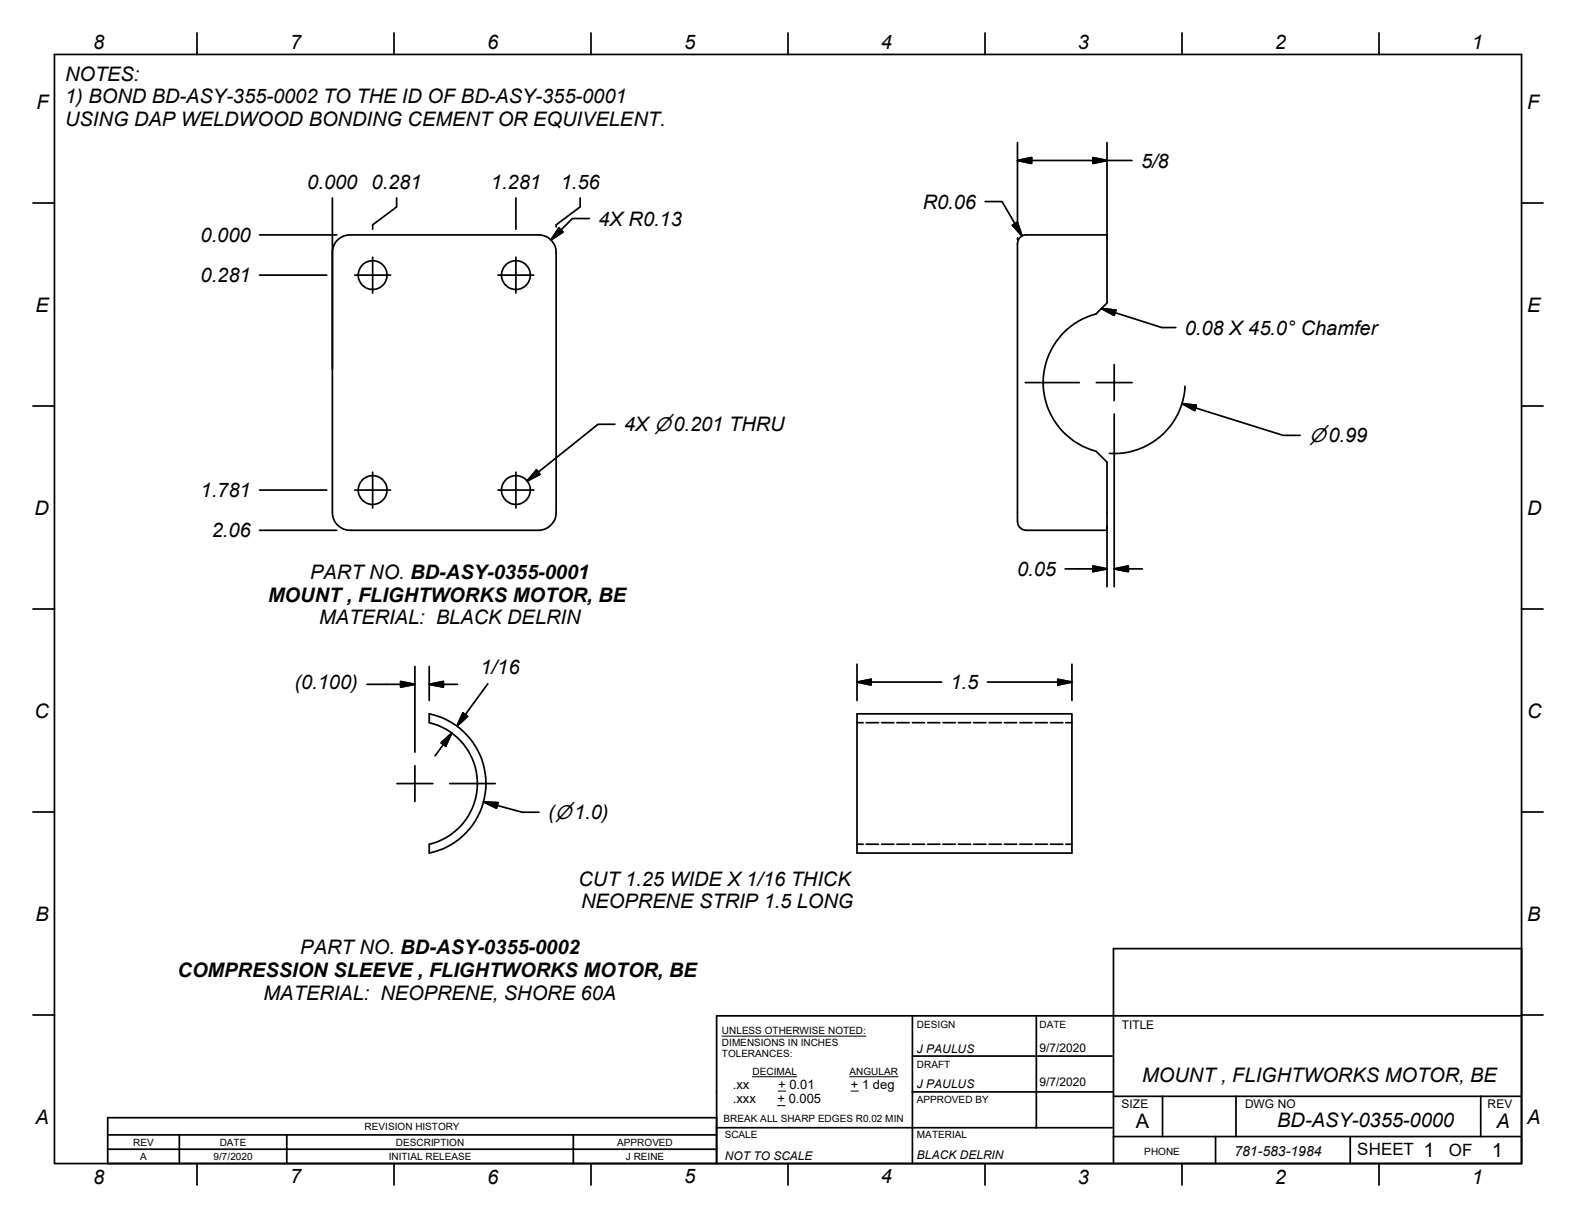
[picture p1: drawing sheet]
<svg xmlns="http://www.w3.org/2000/svg" width="279mm" height="216mm" viewBox="0 0 279 216" stroke-linecap="round" stroke-linejoin="round" font-family="sans-serif">
<g fill="none" stroke="#000" stroke-width=".3">
<path d="M9.7 9.7h260v196.5h-260zM34.9 5.8v3.9M69.8 5.8v3.9M104.8 5.8v3.9M139.7 5.8v3.9M174.6 5.8v3.9M209.5 5.8v3.9M244.5 5.8v3.9M5.8 36h3.9M58.9 35.1v30.3M70.3 35.1v1.6l-4.2 3.2v.7M91.5 35.1v5.5"/>
<path d="M102.8 35.1v1.6l-4.2 3.2v.3M104.5 38.7h-3l-3.8 3.8M174.6 35.7h3.1l3.5 6.1M179.5 39.9l.9-.5 .8 2.4zM180.4 28.4h20.3M180.4 28.4l2.5-.5v1.1zM180.4 25.3v14.2M193.8 27.9l2.5 .5-2.5 .6zM196.3 25.3v17.1M269.7 36h3.9M46 41.6h13.7M46 48.8h11.9"/>
<path d="M59.8 42.5l1.1-.6 1.2-.3h33.3a3.1 3.1 0 0 1 3.2 3.2v46a3.2 3.2 0 0 1-3.2 3.2h-33.3a3.1 3.1 0 0 1-3.2-3.2v-46l.3-1.2zM62.9 48.8h6.3M66.1 45.6v6.3M88.3 48.8h6.3M91.5 45.6v6.3M99.1 40.4l.7 .7-2.1 1.4zM180.4 42.2v.2M180.7 42.2l.7-.5 .6-.1h14.3v12.1l-2 1.9a12.6 12.6 0 0 0-9.4 12.2 12.6 12.6 0 0 0 9.4 12.2l2 1.9v12.1h-14.3a1.72 1.72 0 0 1-1.6-2.2v-48.6l.1-.5zM195.3 54.7l2.5 .3-.3 .9zM195.3 54.7l10.7 3.4h2.4M5.8 72h3.9M109 75.2h-3l-12.5 10.1"/>
<path d="M181.8 67.8h9.5M194.4 67.8h6.3M197.5 64.6v6.4M197.5 73.4v30.6M209.6 71.5l2.5 .3-.3 1zM209.6 71.5l17.9 5.7h3M210.1 68.5a12.5 12.5 0 0 1-13.4 11.9M269.7 72h3.9M46 94h13.7M46 86.9h11.9M62.9 86.9h6.3M66.1 83.7v6.3"/>
<path d="M88.3 86.9h6.3M91.5 83.7v6.3M95.1 83.3l.6 .8-2.2 1.2zM196.3 93.2v10.8M5.8 107.9h3.9M73.6 118.1v15.2M76.1 118.1v6.1M151.9 117.7v6.5M188.8 100.8h7.5M190 117.7v6.5M193.8 100.3l2.5 .5-2.5 .5zM197.5 100.8l2.5-.5v1z"/>
<path d="M197.5 100.8h5M269.7 107.9h3.9M70.4 138.9h6.3M71 120.8l2.6 .5-2.6 .5zM73.6 135.7v6.4M73.6 121.3h-8.6M76.1 121.3l2.5-.5v1zM76.1 121.3h5M76.1 126.5a12.6 12.6 0 0 1 10 12.4 12.6 12.6 0 0 1-10 12.3v-1.6a11.1 11.1 0 0 0 8.5-10.7 11.1 11.1 0 0 0-8.5-10.8zM78.2 131.7l1.9-1.8-1.1 2.3zM79.7 138.9h8.1M80.1 129.9l-3 4.1"/>
<path d="M82.1 126.4l.8 .6-1.9 1.7zM86.5 121.2l-5.5 7.5M151.9 120.9h15M151.9 126.5h38.1v24.7h-38.1zM151.9 120.9l2.5-.5v1zM151.9 128.1h1.1M153.6 128.1h2.1M156.3 128.1h2.2M159 128.1h2.2M161.8 128.1h2.1M164.5 128.1h2.1M167.2 128.1h2.2"/>
<path d="M169.9 128.1h2.2M172.6 128.1h2.2M175 120.9h15M175.3 128.1h2.2M178.1 128.1h2.1M180.8 128.1h2.2M183.5 128.1h2.2M186.2 128.1h2.2M187.5 120.4l2.5 .5-2.5 .5zM189 128.1h1M5.8 143.9h3.9M85.7 142.1l6.9 1.9h2.9"/>
<path d="M85.7 142.1l2.6 .2-.3 1zM151.9 149.6h1.1M153.6 149.6h2.1M156.3 149.6h2.2M159 149.6h2.2M161.8 149.6h2.1M164.5 149.6h2.1M167.2 149.6h2.2M169.9 149.6h2.2M172.6 149.6h2.2M175.3 149.6h2.2M178.1 149.6h2.1"/>
<path d="M180.8 149.6h2.2M183.5 149.6h2.2M186.2 149.6h2.2M189 149.6h1M269.7 143.9h3.9M5.8 179.9h3.9M269.7 168.1h-72.3v38.1M269.7 179.9h3.9M127 199.9h70.4M127 198.1h-107.9v8.1h250.6M161.8 187.2h35.6M161.8 193.5h35.6"/>
<path d="M161.8 180.1v26.1M183.7 180.1v19.8M197.4 194.3h72.3M206.1 194.3v7.2M219.1 194.3v7.2M262.5 194.3v7.2M269.7 180.1h-142.7v26.1M19.1 201.2h107.9M19.1 203.7h107.9M31.8 201.2v5M34.9 206.2v3.9M50.8 201.2v5"/>
<path d="M69.8 206.2v3.9M101.6 201.2v5M104.8 206.2v3.9M139.7 206.2v3.9M174.6 206.2v3.9M197.4 201.5h72.3M209.5 206.2v3.9M215.5 201.5v4.7M239.4 201.5v4.7M244.5 206.2v3.9"/>
<circle cx="66.1" cy="48.8" r="2.55"/>
<circle cx="91.5" cy="48.8" r="2.55"/>
<circle cx="66.1" cy="86.9" r="2.55"/>
<circle cx="91.5" cy="86.9" r="2.55"/>
</g>
<path d="M128 183.7h25.5M133.4 190.9h7.9M137.8 196h1.4M138 193.4h1.3M150.6 190.9h8.6M150.9 193.4h1.3" fill="none" stroke="#000" stroke-width=".18"/>
<g fill="#000" stroke="#000" stroke-width=".3">
<path d="M179.5 39.9l.9-.5 .8 2.4zM180.4 28.4l2.5-.5v1.1zM193.8 27.9l2.5 .5-2.5 .6zM99.1 40.4l.7 .7-2.1 1.4zM195.3 54.7l2.5 .3-.3 .9zM209.6 71.5l2.5 .3-.3 1zM95.1 83.3l.6 .8-2.2 1.2zM193.8 100.3l2.5 .5-2.5 .5zM197.5 100.8l2.5-.5v1zM71 120.8l2.6 .5-2.6 .5zM76.1 121.3l2.5-.5v1zM78.2 131.7l1.9-1.8-1.1 2.3z"/>
<path d="M82.1 126.4l.8 .6-1.9 1.7zM151.9 120.9l2.5-.5v1zM187.5 120.4l2.5 .5-2.5 .5zM85.7 142.1l2.6 .2-.3 1z"/>
</g>
<g font-size="3.5">
<text x="16.5" y="8.7">8</text>
<text x="51.4" y="8.7">7</text>
<text x="86.3" y="8.7">6</text>
<text x="121.3" y="8.7">5</text>
<text x="156.2" y="8.7">4</text>
<text x="191.1" y="8.7">3</text>
<text x="226" y="8.7">2</text>
<text x="260.9" y="8.7">1</text>
<text x="11.5" y="14.3">NOTES:</text>
<text x="6.5" y="19.3">F</text>
<text x="11.5" y="18.3">1) BOND BD-ASY-355-0002 TO THE ID OF BD-ASY-355-0001</text>
<text x="11.5" y="22.3">USING DAP WELDWOOD BONDING CEMENT OR EQUIVELENT.</text>
<text x="270.7" y="19.3">F</text>
<text x="202.3" y="29.7">5/8</text>
<text x="54.5" y="33.5">0.000</text>
<text x="65.9" y="33.5">0.281</text>
<text x="87" y="33.5">1.281</text>
<text x="99.4" y="33.5">1.56</text>
<text x="106.1" y="40">4XR0.13</text>
<text x="163.6" y="37">R0.06</text>
<text x="35.6" y="42.9">0.000</text>
<text x="35.6" y="50">0.281</text>
<text x="6.3" y="55.2">E</text>
<text x="210.1" y="59.4">0.08 X 45.0° Chamfer</text>
<text x="270.7" y="55.2">E</text>
<text x="110.6" y="76.5">4X⌀0.201 THRU</text>
<text x="232.1" y="78.4">⌀0.99</text>
<text x="35.6" y="88.1">1.781</text>
<text x="6.1" y="91.2">D</text>
<text x="37.5" y="95.3">2.06</text>
<text x="270.7" y="91.2">D</text>
<text x="47.5" y="106.7">MOUNT , FLIGHTWORKS MOTOR, BE</text>
<text x="55" y="102.7">PART NO. BD-ASY-0355-0001</text>
<text x="180.3" y="102.1">0.05</text>
<text x="56.6" y="110.6">MATERIAL: BLACK DELRIN</text>
<text x="85.2" y="119.5">1/16</text>
<text x="52.2" y="122.2">(0.100)</text>
<text x="168.5" y="122.2">1.5</text>
<text x="6.1" y="127.2">C</text>
<text x="270.7" y="127.2">C</text>
<text x="97.2" y="145.1">(⌀1.0)</text>
<text x="102.5" y="157">CUT 1.25 WIDE X 1/16 THICK</text>
<text x="103" y="161">NEOPRENE STRIP 1.5 LONG</text>
<text x="6.3" y="163.2">B</text>
<text x="270.7" y="163.2">B</text>
<text x="31.5" y="173.2">COMPRESSION SLEEVE , FLIGHTWORKS MOTOR, BE</text>
<text x="53.2" y="169.2">PART NO. BD-ASY-0355-0002</text>
<text x="46.7" y="177.2">MATERIAL: NEOPRENE, SHORE 60A</text>
<text x="202.5" y="191.9">MOUNT , FLIGHTWORKS MOTOR, BE</text>
<text x="6.3" y="199.2">A</text>
<text x="201.3" y="199.9">A</text>
<text x="226.4" y="199.9">BD-ASY-0355-0000</text>
<text x="265.3" y="199.9">A</text>
<text x="270.7" y="199.2">A</text>
<text x="16.5" y="209.8">8</text>
<text x="51.4" y="209.8">7</text>
<text x="86.3" y="209.8">6</text>
<text x="121.3" y="209.8">5</text>
<text x="156.2" y="209.8">4</text>
<text x="191.1" y="209.8">3</text>
<text x="226" y="209.8">2</text>
<text x="252.4" y="205">1</text>
<text x="260.9" y="209.8">1</text>
<text x="264.5" y="205">1</text>
</g>
<g font-size="3">
<text x="240.6" y="204.8">SHEET</text>
<text x="256.9" y="204.8">OF</text>
</g>
<text font-size="2.5" x="218.8" y="204.8">781-583-1984</text>
<g font-size="2.3">
<text x="129.9" y="193">.xx</text>
<text x="129.9" y="195.6">.xxx</text>
<text x="137.8" y="195.6">+ 0.005</text>
<text x="138" y="193">+ 0.01</text>
<text x="150.8" y="193">+ 1 deg</text>
</g>
<g font-size="2.1">
<text x="198.9" y="182.4">TITLE</text>
<text x="162.6" y="186.7">J PAULUS</text>
<text x="184.3" y="186.5">9/7/2020</text>
<text x="162.6" y="192.9">J PAULUS</text>
<text x="184.3" y="192.6">9/7/2020</text>
<text x="198.8" y="196.4">SIZE</text>
<text x="220.7" y="196.4">DWG NO</text>
<text x="263.7" y="196.3">REV</text>
<text x="128.5" y="205.6">NOT TO SCALE</text>
<text x="162.6" y="205.5">BLACK DELRIN</text>
</g>
<g font-size="1.8">
<text x="128" y="183.4">UNLESS OTHERWISE NOTED:</text>
<text x="128" y="185.4">DIMENSIONS IN INCHES</text>
<text x="162.6" y="182.2">DESIGN</text>
<text x="184.3" y="182.1">DATE</text>
<text x="128" y="187.3">TOLERANCES:</text>
<text x="133.4" y="190.5">DECIMAL</text>
<text x="150.6" y="190.5">ANGULAR</text>
<text x="162.6" y="189.2">DRAFT</text>
<text x="162.6" y="195.6">APPROVED BY</text>
<text x="23.6" y="203.1">REV</text>
<text x="39" y="203.1">DATE</text>
<text x="64.6" y="200.3">REVISION HISTORY</text>
<text x="70.2" y="203.1">DESCRIPTION</text>
<text x="109.4" y="203.1">APPROVED</text>
<text x="128.3" y="199">BREAK ALL SHARP EDGES R0.02 MIN</text>
<text x="128.5" y="201.8">SCALE</text>
<text x="162.6" y="201.8">MATERIAL</text>
<text x="24.9" y="205.6">A</text>
<text x="37.9" y="205.6">9/7/2020</text>
<text x="68.9" y="205.6">INITIAL RELEASE</text>
<text x="111" y="205.6">J REINE</text>
<text x="202.9" y="204.8">PHONE</text>
</g>
</svg>
